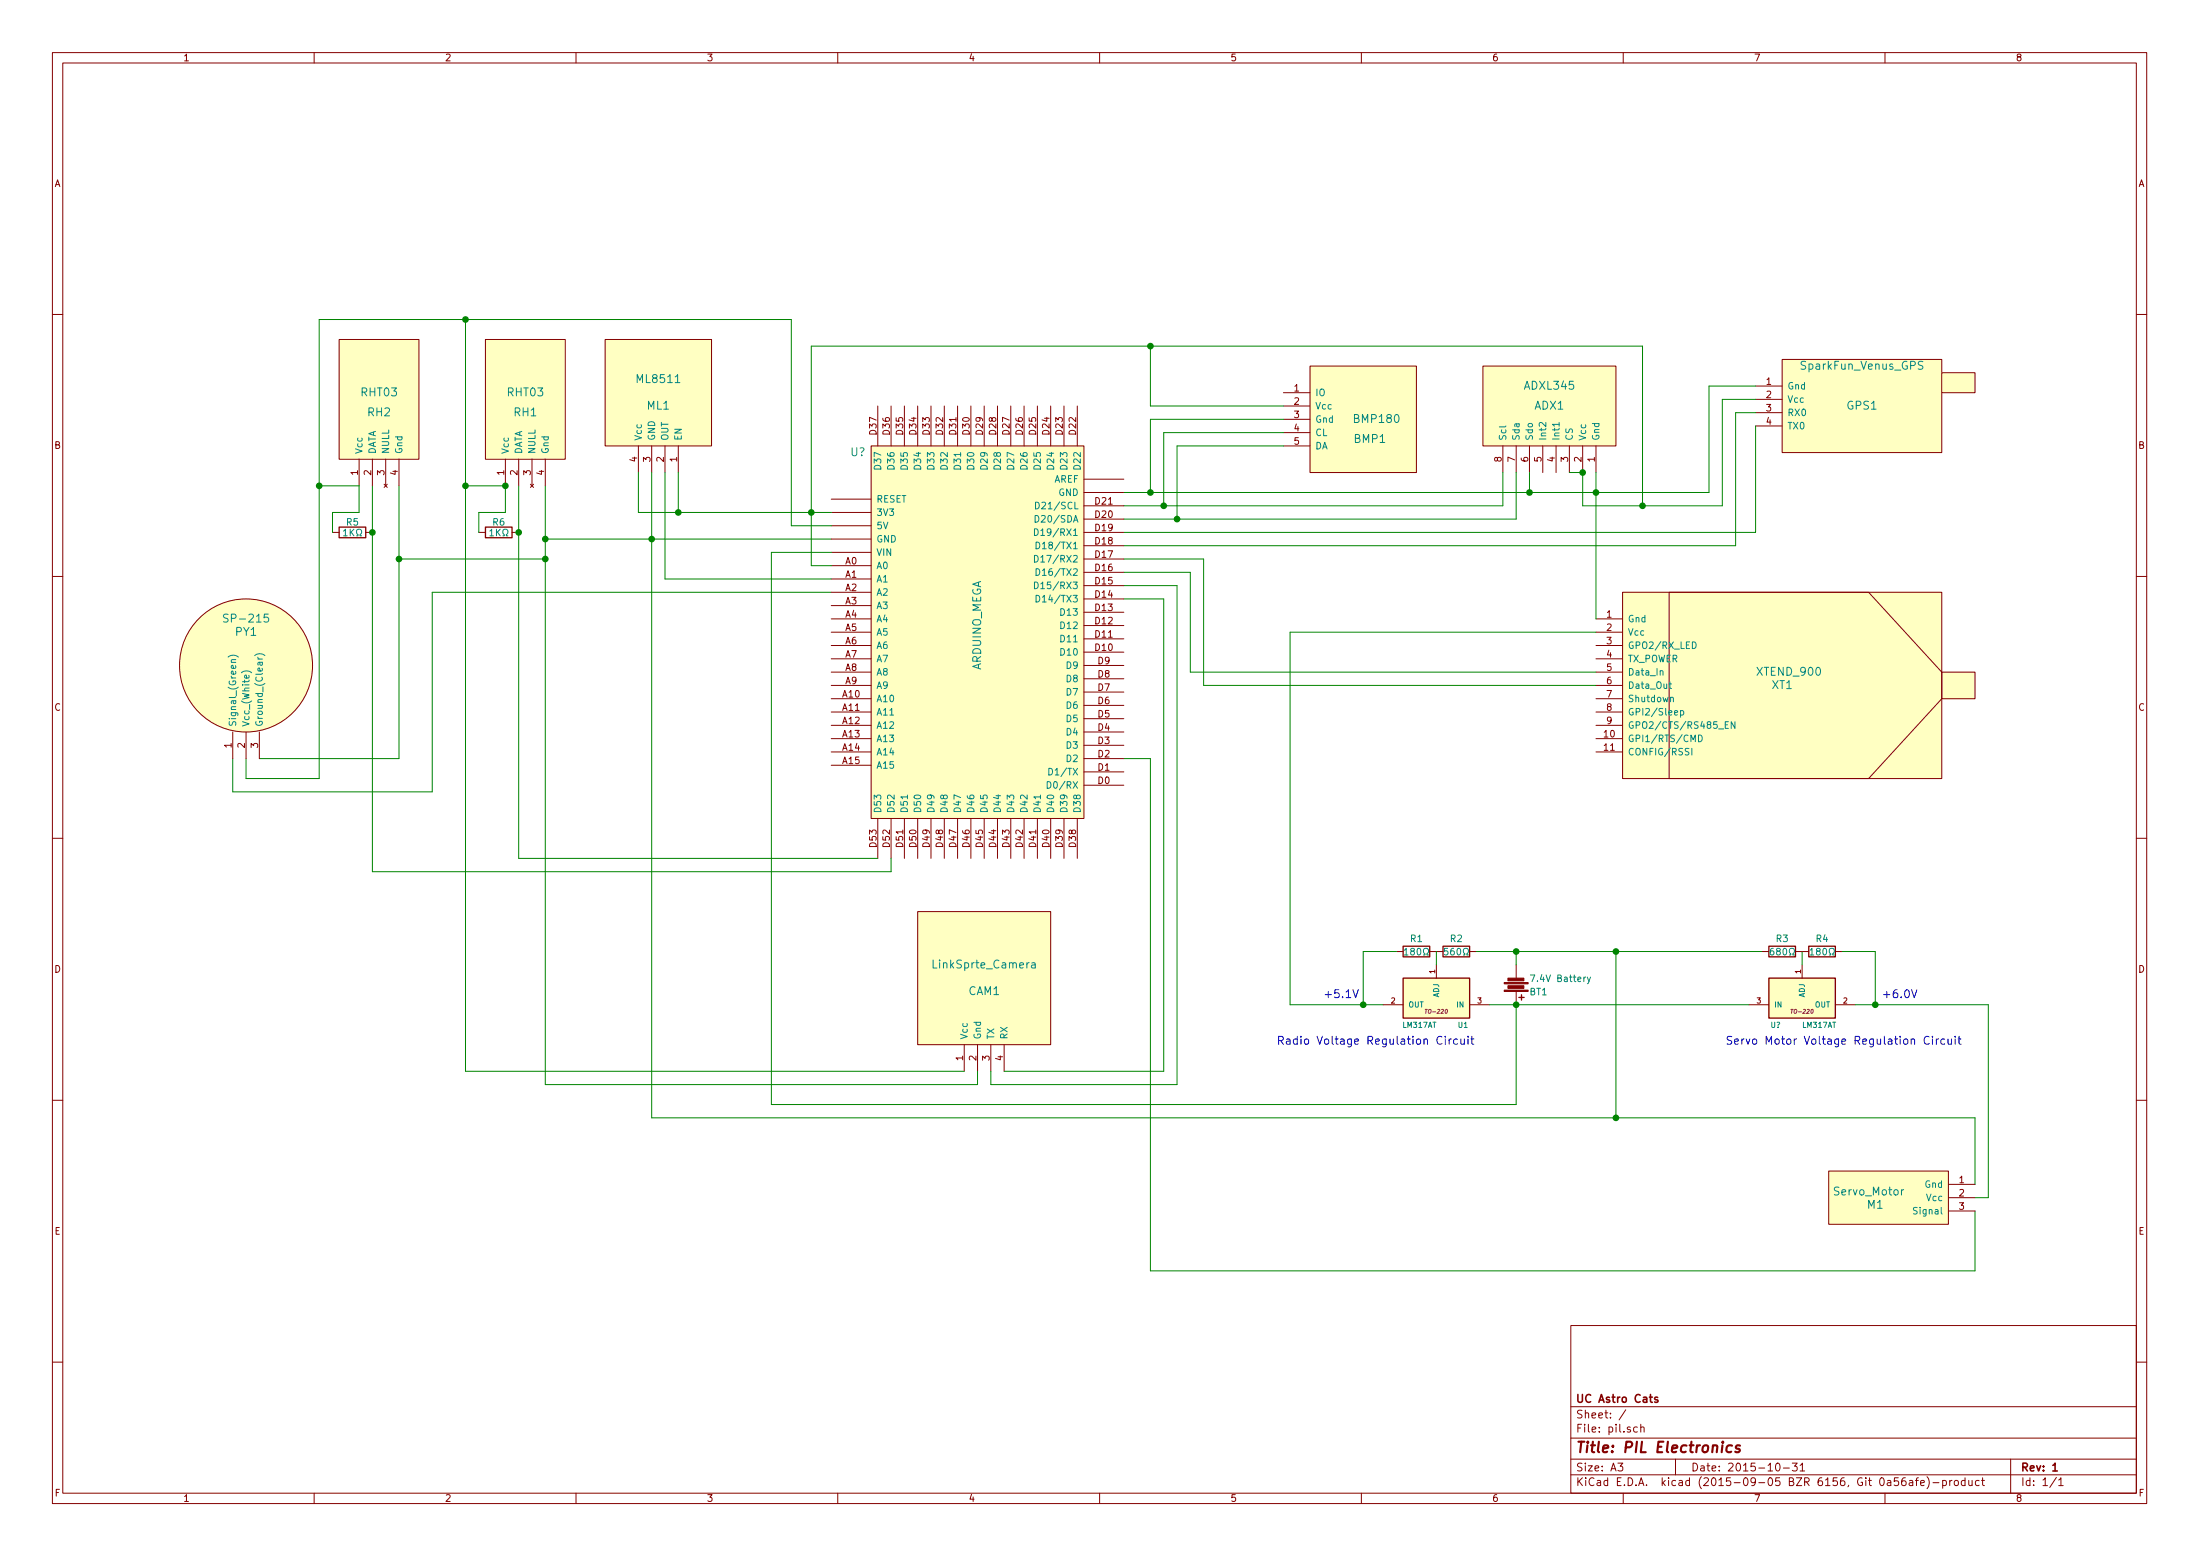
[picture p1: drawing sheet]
EESchema Schematic File Version 2
LIBS:power
LIBS:device
LIBS:transistors
LIBS:conn
LIBS:linear
LIBS:regul
LIBS:74xx
LIBS:cmos4000
LIBS:adc-dac
LIBS:memory
LIBS:xilinx
LIBS:microcontrollers
LIBS:dsp
LIBS:microchip
LIBS:analog_switches
LIBS:motorola
LIBS:texas
LIBS:intel
LIBS:audio
LIBS:interface
LIBS:digital-audio
LIBS:philips
LIBS:display
LIBS:cypress
LIBS:siliconi
LIBS:opto
LIBS:atmel
LIBS:contrib
LIBS:valves
LIBS:Shared
LIBS:PIL
LIBS:pil-cache
EELAYER 25 0
EELAYER END
$Descr A3 16535 11693
encoding utf-8
Sheet 1 1
Title "PIL Electronics"
Date "2015-10-31"
Rev "1"
Comp "UC Astro Cats"
Comment1 ""
Comment2 ""
Comment3 ""
Comment4 ""
$EndDescr
$Comp
L ARDUINO_MEGA U?
U 1 1
P 7350 4650
F 0 "U?" H 6450 5900 60  0000 C CNN
F 1 "ARDUINO_MEGA" V 7350 4600 60  0000 C CNN
F 2 "" H 7350 4650 60  0000 C CNN
F 3 "" H 7350 4650 60  0000 C CNN
	1    7350 4650
	1    0    0    -1  
$EndComp
$Comp
L SparkFun_Venus_GPS GPS1
U 1 1
P 14000 3050
F 0 "GPS1" H 14000 3050 60  0000 C CNN
F 1 "SparkFun_Venus_GPS" H 14000 3350 60  0000 C CNN
F 2 "" H 14000 3050 60  0000 C CNN
F 3 "" H 14000 3050 60  0000 C CNN
	1    14000 3050
	1    0    0    -1  
$EndComp
$Comp
L XTEND_900 XT1
U 1 1
P 13400 5150
F 0 "XT1" H 13400 5150 60  0000 C CNN
F 1 "XTEND_900" H 13450 5250 60  0000 C CNN
F 2 "" H 13400 5150 60  0000 C CNN
F 3 "" H 13400 5150 60  0000 C CNN
	1    13400 5150
	1    0    0    -1  
$EndComp
$Comp
L RHT03 RH1
U 1 1
P 3950 3000
F 0 "RH1" H 3950 2900 60  0000 C CNN
F 1 "RHT03" H 3950 3050 60  0000 C CNN
F 2 "" H 3950 3000 60  0000 C CNN
F 3 "" H 3950 3000 60  0000 C CNN
	1    3950 3000
	1    0    0    -1  
$EndComp
$Comp
L ML8511 ML1
U 1 1
P 4950 2950
F 0 "ML1" H 4950 2850 60  0000 C CNN
F 1 "ML8511" H 4950 3050 60  0000 C CNN
F 2 "" H 4950 2950 60  0000 C CNN
F 3 "" H 4950 2950 60  0000 C CNN
	1    4950 2950
	-1   0    0    -1  
$EndComp
$Comp
L LinkSprte_Camera CAM1
U 1 1
P 7400 7350
F 0 "CAM1" H 7400 7250 60  0000 C CNN
F 1 "LinkSprte_Camera" H 7400 7450 60  0000 C CNN
F 2 "" H 7400 7350 60  0000 C CNN
F 3 "" H 7400 7350 60  0000 C CNN
	1    7400 7350
	1    0    0    -1  
$EndComp
$Comp
L ADXL345 ADX1
U 1 1
P 11650 3050
F 0 "ADX1" H 11650 3050 60  0000 C CNN
F 1 "ADXL345" H 11650 3200 60  0000 C CNN
F 2 "" H 11650 3050 60  0000 C CNN
F 3 "" H 11650 3050 60  0000 C CNN
	1    11650 3050
	-1   0    0    -1  
$EndComp
$Comp
L BMP180 BMP1
U 1 1
P 10250 3150
F 0 "BMP1" V 10400 3200 60  0000 C CNN
F 1 "BMP180" V 10250 3250 60  0000 C CNN
F 2 "" H 10250 3150 60  0000 C CNN
F 3 "" H 10250 3150 60  0000 C CNN
	1    10250 3150
	0    1    1    0   
$EndComp
$Comp
L R R6
U 1 1
P 3750 4000
F 0 "R6" V 3830 4000 50  0000 C CNN
F 1 "1KΩ" V 3750 4000 50  0000 C CNN
F 2 "" V 3680 4000 30  0000 C CNN
F 3 "" H 3750 4000 30  0000 C CNN
	1    3750 4000
	0    1    -1   0   
$EndComp
Wire Wire Line
	9650 3150 8650 3150
Wire Wire Line
	8650 3150 8650 3700
Wire Wire Line
	8450 3700 12850 3700
Wire Wire Line
	8450 3800 11300 3800
Wire Wire Line
	8750 3800 8750 3250
Wire Wire Line
	8750 3250 9650 3250
Wire Wire Line
	9650 3350 8850 3350
Wire Wire Line
	8850 3350 8850 3900
Wire Wire Line
	8450 3900 11400 3900
Wire Wire Line
	9650 3050 8650 3050
Wire Wire Line
	8650 3050 8650 2600
Wire Wire Line
	6100 2600 12350 2600
Wire Wire Line
	6100 2600 6100 4250
Wire Wire Line
	4800 3850 6250 3850
Wire Wire Line
	11300 3800 11300 3550
Connection ~ 8750 3800
Wire Wire Line
	11400 3900 11400 3550
Connection ~ 8850 3900
Wire Wire Line
	11900 3550 11900 3800
Wire Wire Line
	11900 3800 12950 3800
Wire Wire Line
	12350 2600 12350 3800
Connection ~ 8650 2600
Wire Wire Line
	12000 3550 12000 4650
Connection ~ 8650 3700
Wire Wire Line
	11500 3550 11500 3700
Connection ~ 11500 3700
Wire Wire Line
	11800 3550 11900 3550
Connection ~ 11900 3550
Wire Wire Line
	4800 3850 4800 3550
Connection ~ 6100 3850
Wire Wire Line
	4100 4050 6250 4050
Wire Wire Line
	4900 3550 4900 8400
Wire Wire Line
	6250 4350 5000 4350
Wire Wire Line
	5000 4350 5000 3550
Wire Wire Line
	6100 4250 6250 4250
Wire Wire Line
	5100 3850 5100 3550
Connection ~ 5100 3850
Wire Wire Line
	3900 3650 3900 6450
Wire Wire Line
	3800 3650 3800 3850
Wire Wire Line
	3800 3850 3600 3850
Wire Wire Line
	3600 3850 3600 4000
Wire Wire Line
	6250 3950 5950 3950
Wire Wire Line
	5950 3950 5950 2400
Wire Wire Line
	5950 2400 2400 2400
Wire Wire Line
	3500 2400 3500 8050
Wire Wire Line
	3500 3650 3800 3650
Connection ~ 3800 3650
Wire Wire Line
	4100 3650 4100 8150
Connection ~ 4900 4050
Wire Wire Line
	3900 6450 6600 6450
Connection ~ 3900 4000
Wire Wire Line
	12850 3700 12850 2900
Wire Wire Line
	12850 2900 13200 2900
Connection ~ 12000 3700
Wire Wire Line
	13200 3000 12950 3000
Wire Wire Line
	12950 3000 12950 3800
Connection ~ 12350 3800
Wire Wire Line
	13200 3100 13050 3100
Wire Wire Line
	13050 3100 13050 4100
Wire Wire Line
	13050 4100 8450 4100
Wire Wire Line
	8450 4000 13200 4000
Wire Wire Line
	13200 4000 13200 3200
Wire Wire Line
	3500 8050 7250 8050
Connection ~ 3500 3650
Wire Wire Line
	7350 8050 7350 8150
Wire Wire Line
	7350 8150 4100 8150
Connection ~ 4100 4050
Wire Wire Line
	8450 4500 8750 4500
Wire Wire Line
	8750 4500 8750 8050
Wire Wire Line
	8750 8050 7550 8050
Wire Wire Line
	7450 8050 7450 8150
Wire Wire Line
	7450 8150 8850 8150
Wire Wire Line
	8850 8150 8850 4400
Wire Wire Line
	8850 4400 8450 4400
Wire Wire Line
	8450 4300 8950 4300
Wire Wire Line
	8950 4300 8950 5050
Wire Wire Line
	8950 5050 12000 5050
Wire Wire Line
	12000 5150 9050 5150
Wire Wire Line
	9050 5150 9050 4200
Wire Wire Line
	9050 4200 8450 4200
$Comp
L RHT03 RH2
U 1 1
P 2850 3000
F 0 "RH2" H 2850 2900 60  0000 C CNN
F 1 "RHT03" H 2850 3050 60  0000 C CNN
F 2 "" H 2850 3000 60  0000 C CNN
F 3 "" H 2850 3000 60  0000 C CNN
	1    2850 3000
	1    0    0    -1  
$EndComp
Wire Wire Line
	2400 2400 2400 5850
Wire Wire Line
	2400 3650 2700 3650
Connection ~ 3500 2400
Wire Wire Line
	3000 3650 3000 5700
Wire Wire Line
	3000 4200 4100 4200
Connection ~ 4100 4200
$Comp
L R R5
U 1 1
P 2650 4000
F 0 "R5" V 2730 4000 50  0000 C CNN
F 1 "1KΩ" V 2650 4000 50  0000 C CNN
F 2 "" V 2580 4000 30  0000 C CNN
F 3 "" H 2650 4000 30  0000 C CNN
	1    2650 4000
	0    1    -1   0   
$EndComp
Wire Wire Line
	2700 3650 2700 3850
Wire Wire Line
	2700 3850 2500 3850
Wire Wire Line
	2500 3850 2500 4000
Wire Wire Line
	2800 3650 2800 6550
Wire Wire Line
	6700 6450 6700 6550
Wire Wire Line
	6700 6550 2800 6550
Connection ~ 2800 4000
$Comp
L LM317AT U1
U 1 1
P 10800 7500
F 0 "U1" H 10600 7700 40  0000 C CNN
F 1 "LM317AT" H 10800 7700 40  0000 L CNN
F 2 "TO-220" H 10800 7600 30  0000 C CIN
F 3 "" H 10800 7500 60  0000 C CNN
	1    10800 7500
	-1   0    0    1   
$EndComp
$Comp
L R R1
U 1 1
P 10650 7150
F 0 "R1" V 10750 7150 50  0000 C CNN
F 1 "180Ω" V 10650 7150 50  0000 C CNN
F 2 "" V 10580 7150 30  0000 C CNN
F 3 "" H 10650 7150 30  0000 C CNN
	1    10650 7150
	0    -1   -1   0   
$EndComp
$Comp
L R R2
U 1 1
P 10950 7150
F 0 "R2" V 11050 7150 50  0000 C CNN
F 1 "560Ω" V 10950 7150 50  0000 C CNN
F 2 "" V 10880 7150 30  0000 C CNN
F 3 "" H 10950 7150 30  0000 C CNN
	1    10950 7150
	0    -1   -1   0   
$EndComp
Wire Wire Line
	10800 7150 10800 7250
Wire Wire Line
	10500 7150 10250 7150
Wire Wire Line
	10250 7150 10250 7550
Wire Wire Line
	9700 7550 10400 7550
Wire Wire Line
	12000 4750 9700 4750
Wire Wire Line
	9700 4750 9700 7550
Connection ~ 10250 7550
$Comp
L Battery BT1
U 1 1
P 11400 7400
F 0 "BT1" H 11500 7450 50  0000 L CNN
F 1 "7.4V Battery" H 11500 7350 50  0000 L CNN
F 2 "" V 11400 7440 60  0000 C CNN
F 3 "" V 11400 7440 60  0000 C CNN
	1    11400 7400
	1    0    0    1   
$EndComp
Wire Wire Line
	11200 7550 13150 7550
Wire Wire Line
	11100 7150 13250 7150
Wire Wire Line
	11400 7150 11400 7250
Wire Wire Line
	11400 7550 11400 8300
Wire Wire Line
	11400 8300 5800 8300
Wire Wire Line
	5800 8300 5800 4150
Wire Wire Line
	5800 4150 6250 4150
Wire Wire Line
	4900 8400 14850 8400
Wire Wire Line
	12150 8400 12150 7150
Connection ~ 11400 7150
Wire Wire Line
	3000 5700 1950 5700
Connection ~ 3000 4200
Wire Wire Line
	2400 5850 1850 5850
Wire Wire Line
	1850 5850 1850 5700
Connection ~ 2400 3650
Wire Wire Line
	6250 4450 3250 4450
Wire Wire Line
	3250 4450 3250 5950
Wire Wire Line
	3250 5950 1750 5950
Wire Wire Line
	1750 5950 1750 5700
Text Notes 9950 7500 0    60   ~ 0
+5.1V 
$Comp
L SP-215 PY1
U 1 1
P 1850 5000
F 0 "PY1" H 1850 5250 60  0000 C CNN
F 1 "SP-215" H 1850 5350 60  0000 C CNN
F 2 "" H 1850 5000 60  0000 C CNN
F 3 "" H 1850 5000 60  0000 C CNN
	1    1850 5000
	1    0    0    -1  
$EndComp
Text Notes 9600 7850 0    60   ~ 0
Radio Voltage Regulation Circuit
$Comp
L LM317AT U?
U 1 1
P 13550 7500
F 0 "U?" H 13350 7700 40  0000 C CNN
F 1 "LM317AT" H 13550 7700 40  0000 L CNN
F 2 "TO-220" H 13550 7600 30  0000 C CIN
F 3 "" H 13550 7500 60  0000 C CNN
	1    13550 7500
	1    0    0    1   
$EndComp
$Comp
L R R4
U 1 1
P 13700 7150
F 0 "R4" V 13800 7150 50  0000 C CNN
F 1 "180Ω" V 13700 7150 50  0000 C CNN
F 2 "" V 13630 7150 30  0000 C CNN
F 3 "" H 13700 7150 30  0000 C CNN
	1    13700 7150
	0    1    -1   0   
$EndComp
$Comp
L R R3
U 1 1
P 13400 7150
F 0 "R3" V 13500 7150 50  0000 C CNN
F 1 "680Ω" V 13400 7150 50  0000 C CNN
F 2 "" V 13330 7150 30  0000 C CNN
F 3 "" H 13400 7150 30  0000 C CNN
	1    13400 7150
	0    1    -1   0   
$EndComp
Wire Wire Line
	13550 7150 13550 7250
Wire Wire Line
	13850 7150 14100 7150
Wire Wire Line
	14100 7150 14100 7550
Wire Wire Line
	13950 7550 14950 7550
Connection ~ 14100 7550
Text Notes 14750 7850 2    60   ~ 0
Servo Motor Voltage Regulation Circuit
Connection ~ 12150 7150
Connection ~ 11400 7550
Wire Wire Line
	14850 8400 14850 8900
Connection ~ 12150 8400
Wire Wire Line
	14950 7550 14950 9000
Wire Wire Line
	14950 9000 14850 9000
Wire Wire Line
	14850 9100 14850 9550
Wire Wire Line
	14850 9550 8650 9550
Wire Wire Line
	8650 9550 8650 5700
Wire Wire Line
	8650 5700 8450 5700
Text Notes 14150 7500 0    60   ~ 0
+6.0V 
$Comp
L Servo_Motor M1
U 1 1
P 14200 9000
F 0 "M1" H 14100 9050 60  0000 C CNN
F 1 "Servo_Motor" H 14050 8950 60  0000 C CNN
F 2 "" H 14200 9000 60  0000 C CNN
F 3 "" H 14200 9000 60  0000 C CNN
	1    14200 9000
	1    0    0    1   
$EndComp
$EndSCHEMATC
